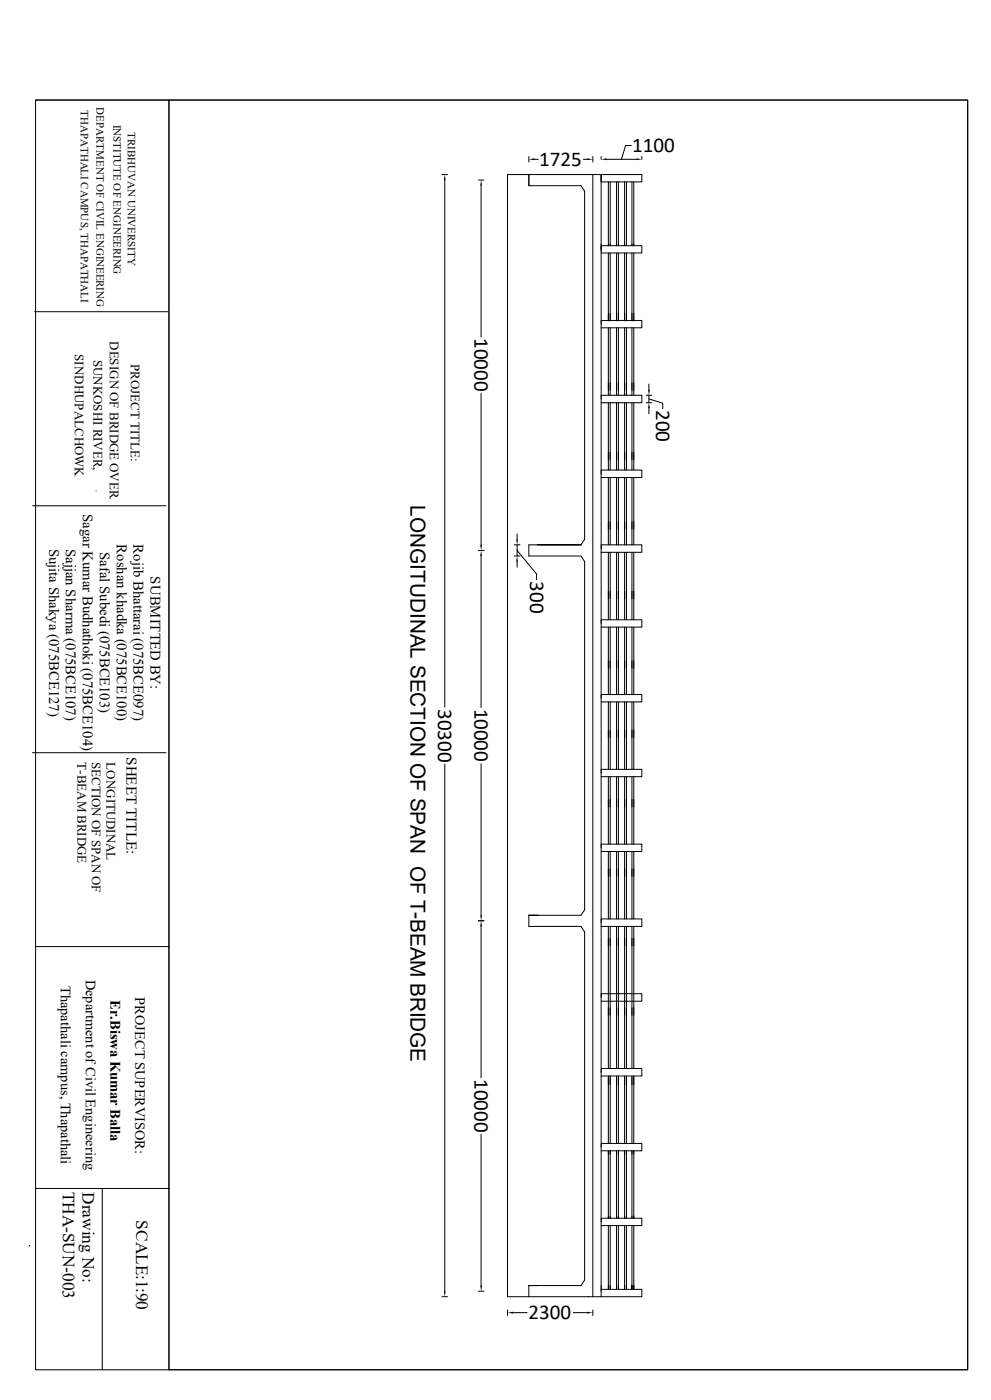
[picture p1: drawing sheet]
<svg xmlns="http://www.w3.org/2000/svg" width="297mm" height="420mm" viewBox="0 0 297 420" stroke-linecap="round" stroke-linejoin="round" font-family="sans-serif">
<g fill="none" stroke="#000" stroke-width=".3">
<path d="M10.7 30h279.3v380.9h-279.3zM10.7 30h39.9v380.9M50.6 30h239.4v380.9h-239.4zM132.5 52.4h1.6M133.3 54v158.1M143.4 54h1.6M144.2 55.7v45.4M158.5 55.7v-3.3h-6.4v336.6h28.1M158.5 46.9v1.7M160.1 47.8h1.2M174.8 47.8h1.2M177.7 46.9v1.7"/>
<path d="M177.7 52.4v336.6M180.2 46.9v.9M181.8 47.8h8.9M182.3 54.6v19.1M182.9 54.6v19.1M184.8 54.6v19.1M185.3 54.6v19.1M187.2 54.6v19.1M187.7 54.6v19.1M189.2 43.6h-1.7l-1.2 4.2M189.4 54.6v19.1M189.9 54.6v19.1"/>
<path d="M192.4 46.9v.9M180.2 74.8v-1.1h12.2v2.2h-12.2M180.2 73.2v2.2M182.3 75.9v20.4M182.9 75.9v20.4M184.8 75.9v20.4M185.3 75.9v20.4M187.2 75.9v20.4M187.7 75.9v20.4M189.4 75.9v20.4M189.9 75.9v20.4M10.4 93.5h40"/>
<path d="M180.2 97.2v-1.1h12.2v2.2h-12.2M182.3 98.3v20.3M182.9 98.3v20.3M184.8 98.3v20.3M185.3 98.3v20.3M187.2 98.3v20.3M187.7 98.3v20.3M189.4 98.3v20.3M189.9 98.3v20.3M144.2 118v45.4M180.2 119.7v-1.1h12.2v2.2h-12.2M193.7 118.6h1.6"/>
<path d="M194.5 119.7l4.1 1.2v1.7M194.5 118.6v2.2M194.5 115.2v1.7M182.3 120.8v20.2M182.9 120.8v20.2M184.8 120.8v20.2M185.3 120.8v20.2M187.2 120.8v20.2M187.7 120.8v20.2M189.4 120.8v20.2M189.9 120.8v20.2M193.7 120.8h1.6"/>
<path d="M194.5 122.5v1.6M9.8 151.7h39.9M28.8 147.2v.1M28.8 147.3h.1M33 149.4v.1M33 149.5h.1M180.2 142.2v-1.2h12.2v2.3h-12.2M182.3 143.3v20.1M182.9 143.3v20.1M184.8 143.3v20.1M185.3 143.3v20.1M187.2 143.3v20.1"/>
<path d="M187.7 143.3v20.1M189.4 143.3v20.1M189.9 143.3v20.1M144.2 166.8v45.5M145 165.1h-1.6M154.1 163.4h1.7M154.1 166.8h1.7M155 165.1l5.8 7.1v1.7M155 163.4v3.4M155 160.1v1.7M155 168.5v1.6M161.2 163.4h12.9h-15.6v3.4h15.6l1.1 1.7v104.4l-1.1 1.7h-15.6h2.7"/>
<path d="M174.1 163.4l1.1-1.6v-104.4l-1.1-1.7h-15.6v-3.3h33.9v2.2h-12.2v-2.2v336.6M174.1 163.4h.1M180.2 164.6v-1.2h12.2v2.3h-12.2M182.3 165.7v20.2M182.9 165.7v20.2M184.8 165.7v20.2M185.3 165.7v20.2M187.2 165.7v20.2M187.7 165.7v20.2M189.4 165.7v20.2M189.9 165.7v20.2M180.2 187v-1.1h12.2v2.2h-12.2"/>
<path d="M182.3 188.1v20.3M182.9 188.1v20.3M184.8 188.1v20.3M185.3 188.1v20.3M187.2 188.1v20.3M187.7 188.1v20.3M189.4 188.1v20.3M189.9 188.1v20.3M180.2 209.5v-1.1h12.2v2.2h-12.2M182.3 210.6v20.2M182.9 210.6v20.2M184.8 210.6v20.2"/>
<path d="M185.3 210.6v20.2M187.2 210.6v20.2M187.7 210.6v20.2M189.4 210.6v20.2M189.9 210.6v20.2M9.7 225.8h40M133.3 229.2v158.1M144.2 229.1v45.5M180.2 231.9v-1.1h12.2v2.2h-12.2M182.3 233v20.2M182.9 233v20.2M184.8 233v20.2"/>
<path d="M185.3 233v20.2M187.2 233v20.2M187.7 233v20.2M189.4 233v20.2M189.9 233v20.2M180.2 254.3v-1.1h12.2v2.2h-12.2M182.3 255.4v20.3M182.9 255.4v20.3M184.8 255.4v20.3M185.3 255.4v20.3M187.2 255.4v20.3M187.7 255.4v20.3"/>
<path d="M189.4 255.4v20.3M189.9 255.4v20.3M143.4 276.2h1.6M144.2 277.9v45.4M158.5 274.6v3.3h15.6l1.1 1.7v104.4l-1.1 1.7h-15.6h2.7M180.2 276.8v-1.1h12.2v2.2h-12.2M182.3 277.9v42.6M182.9 277.9v42.6M184.8 277.9v42.6M185.3 277.9v42.6M187.2 277.9v42.6M187.7 277.9v42.6"/>
<path d="M189.4 277.9v42.6M189.9 277.9v42.6M10.7 284h39.9M180.2 299.2v-1.1h12.2v2.3h-12.2M180.2 321.7v-1.2h12.2v2.3h-12.2M182.3 322.8v20.2M182.9 322.8v20.2M184.8 322.8v20.2M185.3 322.8v20.2M187.2 322.8v20.2M187.7 322.8v20.2M189.4 322.8v20.2"/>
<path d="M189.9 322.8v20.2M10.7 356.5h39.9M30.6 356.5v54.4M144.2 340.2v45.5M180.2 344.1v-1.1h12.2v2.2h-12.2M182.3 345.2v20.3M182.9 345.2v20.3M184.8 345.2v20.3M185.3 345.2v20.3M187.2 345.2v20.3M187.7 345.2v20.3M189.4 345.2v20.3"/>
<path d="M189.9 345.2v20.3M8.9 373.6v.1M8.9 373.7h.1M180.2 366.6v-1.1h12.2v2.2h-12.2M182.3 367.7v19.1M182.9 367.7v19.1M184.8 367.7v19.1M185.3 367.7v19.1M187.2 367.7v19.1M187.7 367.7v19.1M189.4 367.7v19.1M189.9 367.7v19.1"/>
<path d="M132.5 389h1.6M143.4 387.3h1.6M152.1 393v1.6M153.8 393.8h4.1M158.5 385.7v3.3M171.8 393.8h4.2M177.7 393v1.6M180.2 386.8h12.2v2.2h-12.2M180.2 385.7v1.6"/>
</g>
<g fill="#000">
<path d="M133.3 52.4l.3 1.6h-.6zM144.2 54l.3 1.7h-.6zM158.5 47.8l1.6-.3v.5zM176 47.5l1.7 .3-1.7 .2zM180.2 47.8l1.6-.3v.5zM190.7 47.5l1.7 .3-1.7 .2zM194.2 116.9h.6l-.3 1.7zM194.5 120.8l.3 1.7h-.6zM143.9 163.4h.6l-.3 1.7zM144.2 165.1l.3 1.7h-.6zM154.7 161.8h.5l-.2 1.6zM155 166.8l.2 1.7h-.5z"/>
<path d="M143.9 274.6h.6l-.3 1.6zM144.2 276.2l.3 1.7h-.6zM133 387.3h.6l-.3 1.7zM143.9 385.7h.6l-.3 1.6zM152.1 393.8l1.7-.3v.6zM176 393.5l1.7 .3-1.7 .3z"/>
</g>
<g font-size="6.3">
<text x="189.5" y="45.6">1100</text>
<text x="161.6" y="49.7">1725</text>
<text x="142.2" y="101.4" transform="rotate(90 142.2 101.4)">10000</text>
<text x="196.6" y="123.1" transform="rotate(90 196.6 123.1)">200</text>
<text x="158.9" y="174.4" transform="rotate(90 158.9 174.4)">300</text>
<text x="131.3" y="212.6" transform="rotate(90 131.3 212.6)">30300</text>
<text x="142.2" y="212.6" transform="rotate(90 142.2 212.6)">10000</text>
<text x="142.2" y="323.6" transform="rotate(90 142.2 323.6)">10000</text>
<text x="158.4" y="395.8">2300</text>
</g>
<text font-size="6.2" x="123.1" y="151.6" transform="rotate(90 123.1 151.6)">LONGITUDINAL SECTION OF SPAN OF T-BEAM BRIDGE</text>
<g font-size="5.2">
<text x="18.9" y="357.5" transform="rotate(90 18.9 357.5)">THA-SUN-003</text>
<text x="24.7" y="357.6" transform="rotate(90 24.7 357.6)">Drawing No:</text>
<text x="40.9" y="366.1" transform="rotate(90 40.9 366.1)">SCALE:1:90</text>
</g>
<text font-size="4.5" x="37.9" y="227.1" transform="rotate(90 37.9 227.1)">SHEET TITLE:</text>
<g font-size="4.4">
<text x="24.8" y="154.2" transform="rotate(90 24.8 154.2)">Sagar Kumar Budhathoki (075BCE104)</text>
<text x="14.7" y="164.6" transform="rotate(90 14.7 164.6)">Sujita Shakya (075BCE127)</text>
<text x="19.8" y="164.7" transform="rotate(90 19.8 164.7)">Sajjan Sharma (075BCE107)</text>
<text x="29.9" y="165.6" transform="rotate(90 29.9 165.6)">Safal Subedi (075BCE103)</text>
<text x="35" y="163.3" transform="rotate(90 35 163.3)">Roshan khadka (075BCE100)</text>
<text x="40" y="163.3" transform="rotate(90 40 163.3)">Rojib Bhattarai (075BCE097)</text>
<text x="45.1" y="172.9" transform="rotate(90 45.1 172.9)">SUBMITTED BY:</text>
<text x="33.1" y="300.1" transform="rotate(90 33.1 300.1)">Er.Biswa Kumar Balla</text>
</g>
<g font-size="4.3">
<text x="25.7" y="293.9" transform="rotate(90 25.7 293.9)">Department of Civil Engineering</text>
<text x="18.2" y="295.7" transform="rotate(90 18.2 295.7)">Thapathali campus, Thapathali</text>
<text x="40.5" y="299.1" transform="rotate(90 40.5 299.1)">PROJECT SUPERVISOR:</text>
</g>
<g font-size="3.9">
<text x="22.4" y="106.3" transform="rotate(90 22.4 106.3)">SINDHUPALCHOWK</text>
<text x="28.1" y="107.9" transform="rotate(90 28.1 107.9)">SUNKOSHI RIVER,</text>
<text x="32.9" y="102.3" transform="rotate(90 32.9 102.3)">DESIGN OF BRIDGE OVER</text>
<text x="39.2" y="109.2" transform="rotate(90 39.2 109.2)">PROJECT TITLE:</text>
<text x="23.2" y="228.7" transform="rotate(90 23.2 228.7)">T-BEAM BRIDGE</text>
<text x="27.6" y="228.6" transform="rotate(90 27.6 228.6)">SECTION OF SPAN OF</text>
<text x="32" y="228.7" transform="rotate(90 32 228.7)">LONGITUDINAL</text>
</g>
<g font-size="3.3">
<text x="24.2" y="33.1" transform="rotate(90 24.2 33.1)">THAPATHALI CAMPUS, THAPATHALI</text>
<text x="28.9" y="32.2" transform="rotate(90 28.9 32.2)">DEPARTMENT OF CIVIL ENGINEERING</text>
<text x="34" y="37.4" transform="rotate(90 34 37.4)">INSTITUTE OF ENGINEERING</text>
<text x="38.3" y="39.7" transform="rotate(90 38.3 39.7)">TRIBHUVAN UNIVERSITY</text>
</g>
</svg>
